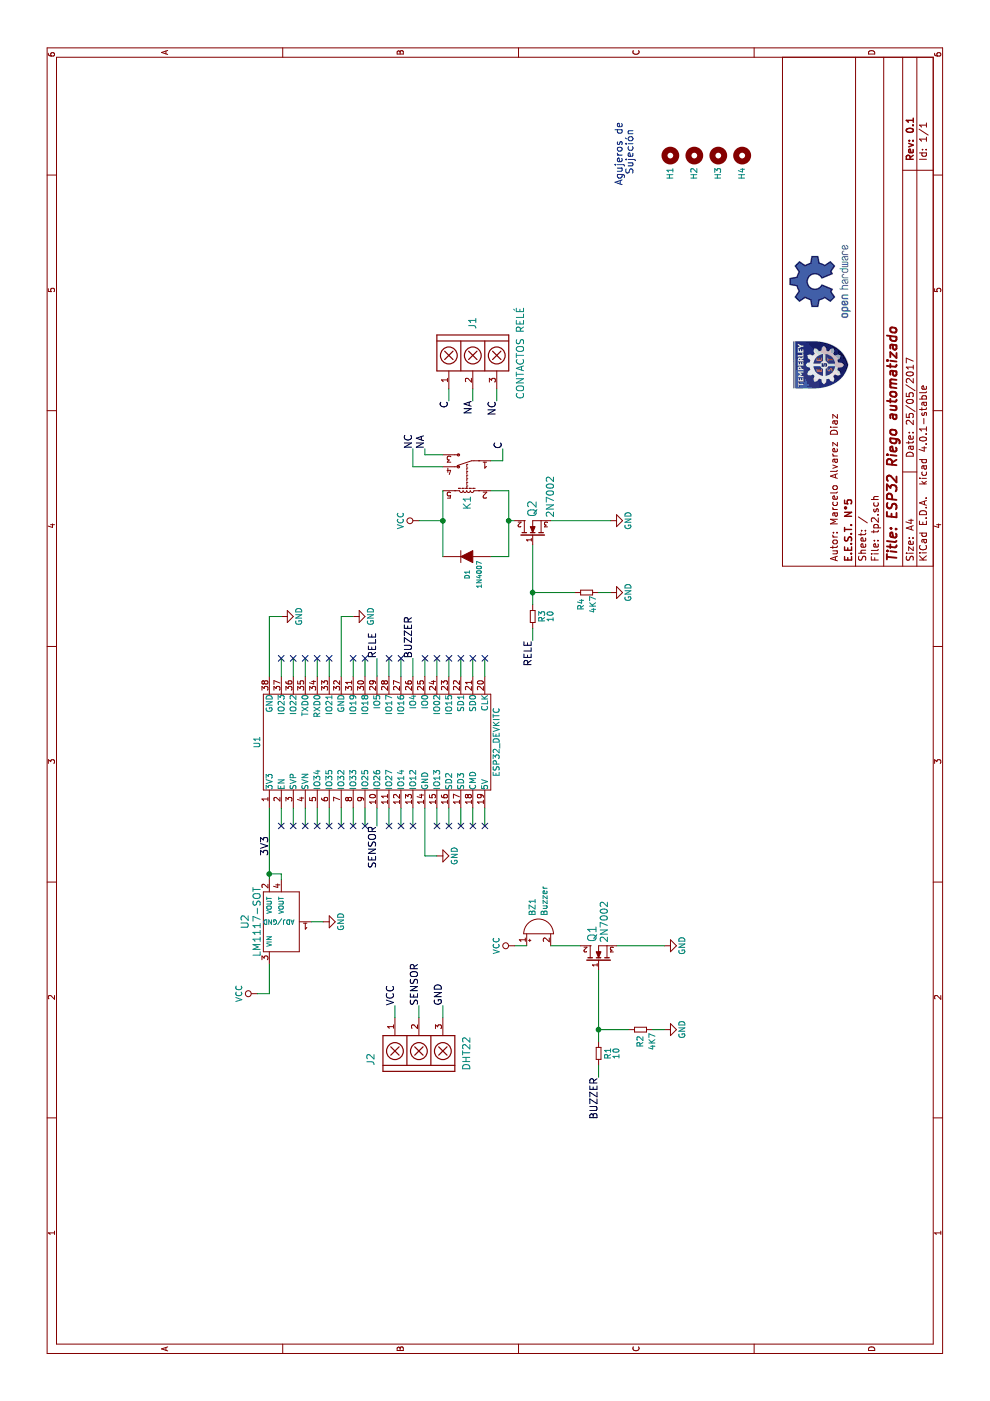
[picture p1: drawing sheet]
EESchema Schematic File Version 2
LIBS:EESTN5
LIBS:power
LIBS:tp2-cache
EELAYER 25 0
EELAYER END
$Descr A4 11693 8268
encoding utf-8
Sheet 1 1
Title "ESP32 Riego automatizado"
Date "25/05/2017"
Rev "0.1"
Comp "E.E.S.T. N°5"
Comment1 "Autor: Marcelo Alvarez Diaz"
Comment2 ""
Comment3 ""
Comment4 ""
$EndDescr
$Comp
L ESP32_DEVKITC U1
U 1 1
P 5500 3150
F 0 "U1" H 5500 4150 50  0000 C CNN
F 1 "ESP32_DEVKITC" H 5500 2150 50  0000 C CNN
F 2 "EESTN5:ESP32_DEVKITC" H 5200 2150 50  0001 C CNN
F 3 "" H 5200 2150 50  0001 C CNN
	1    5500 3150
	1    0    0    -1  
$EndComp
$Comp
L RELAY_C K1
U 1 1
P 7750 3900
F 0 "K1" V 7750 4150 60  0000 C CNN
F 1 "RELAY_C" H 7750 3665 60  0001 C CNN
F 2 "EESTN5:Relay_C" H 7750 3900 60  0001 C CNN
F 3 "" H 7750 3900 60  0000 C CNN
	1    7750 3900
	0    -1   -1   0   
$EndComp
$Comp
L R R3
U 1 1
P 6550 4450
F 0 "R3" V 6630 4450 50  0000 C CNN
F 1 "10" V 6700 4450 50  0000 C CNN
F 2 "EESTN5:R_1206" V 6480 4450 50  0001 C CNN
F 3 "" H 6550 4450 50  0001 C CNN
	1    6550 4450
	0    1    1    0   
$EndComp
$Comp
L R R4
U 1 1
P 6750 4900
F 0 "R4" H 6850 4850 50  0000 C CNN
F 1 "4K7" H 6850 4950 50  0000 C CNN
F 2 "EESTN5:R_1206" V 6680 4900 50  0001 C CNN
F 3 "" H 6750 4900 50  0001 C CNN
	1    6750 4900
	-1   0    0    1   
$EndComp
$Comp
L VCC #PWR01
U 1 1
P 7350 3500
F 0 "#PWR01" H 7350 3350 50  0001 C CNN
F 1 "VCC" H 7350 3650 50  0000 C CNN
F 2 "" H 7350 3500 50  0001 C CNN
F 3 "" H 7350 3500 50  0001 C CNN
	1    7350 3500
	1    0    0    -1  
$EndComp
$Comp
L GND #PWR02
U 1 1
P 7350 5100
F 0 "#PWR02" H 7350 4850 50  0001 C CNN
F 1 "GND" H 7350 4950 50  0000 C CNN
F 2 "" H 7350 5100 50  0001 C CNN
F 3 "" H 7350 5100 50  0001 C CNN
	1    7350 5100
	1    0    0    -1  
$EndComp
$Comp
L GND #PWR03
U 1 1
P 6750 5100
F 0 "#PWR03" H 6750 4850 50  0001 C CNN
F 1 "GND" H 6750 4950 50  0000 C CNN
F 2 "" H 6750 5100 50  0001 C CNN
F 3 "" H 6750 5100 50  0001 C CNN
	1    6750 5100
	1    0    0    -1  
$EndComp
$Comp
L DIODE D1
U 1 1
P 7050 3900
F 0 "D1" V 7050 4050 40  0000 C CNN
F 1 "1N4007" V 6950 4050 40  0000 C CNN
F 2 "EESTN5:sod123" H 7050 3900 60  0001 C CNN
F 3 "" H 7050 3900 60  0000 C CNN
	1    7050 3900
	0    -1   -1   0   
$EndComp
$Comp
L R R1
U 1 1
P 2900 5000
F 0 "R1" V 2980 5000 50  0000 C CNN
F 1 "10" V 3050 5000 50  0000 C CNN
F 2 "EESTN5:R_1206" V 2830 5000 50  0001 C CNN
F 3 "" H 2900 5000 50  0001 C CNN
	1    2900 5000
	0    1    1    0   
$EndComp
$Comp
L R R2
U 1 1
P 3100 5350
F 0 "R2" H 3000 5350 50  0000 C CNN
F 1 "4K7" H 3000 5250 50  0000 C CNN
F 2 "EESTN5:R_1206" V 3030 5350 50  0001 C CNN
F 3 "" H 3100 5350 50  0001 C CNN
	1    3100 5350
	1    0    0    -1  
$EndComp
$Comp
L VCC #PWR04
U 1 1
P 3800 4300
F 0 "#PWR04" H 3800 4150 50  0001 C CNN
F 1 "VCC" H 3800 4450 50  0000 C CNN
F 2 "" H 3800 4300 50  0001 C CNN
F 3 "" H 3800 4300 50  0001 C CNN
	1    3800 4300
	1    0    0    -1  
$EndComp
$Comp
L GND #PWR05
U 1 1
P 3100 5550
F 0 "#PWR05" H 3100 5300 50  0001 C CNN
F 1 "GND" H 3100 5400 50  0000 C CNN
F 2 "" H 3100 5550 50  0001 C CNN
F 3 "" H 3100 5550 50  0001 C CNN
	1    3100 5550
	1    0    0    -1  
$EndComp
$Comp
L GND #PWR06
U 1 1
P 3800 5550
F 0 "#PWR06" H 3800 5300 50  0001 C CNN
F 1 "GND" H 3800 5400 50  0000 C CNN
F 2 "" H 3800 5550 50  0001 C CNN
F 3 "" H 3800 5550 50  0001 C CNN
	1    3800 5550
	1    0    0    -1  
$EndComp
$Comp
L Buzzer BZ1
U 1 1
P 3900 4500
F 0 "BZ1" H 4050 4550 50  0000 L CNN
F 1 "Buzzer" H 4050 4450 50  0000 L CNN
F 2 "EESTN5:Buzzer_12mm" V 3875 4600 50  0001 C CNN
F 3 "" V 3875 4600 50  0001 C CNN
	1    3900 4500
	1    0    0    -1  
$EndComp
$Comp
L TB_1X3 J1
U 1 1
P 8800 3850
F 0 "J1" H 8600 3750 60  0000 C CNN
F 1 "CONTACTOS RELÉ" H 8850 3350 60  0000 C CNN
F 2 "EESTN5:BORNERA3" H 8750 3900 60  0001 C CNN
F 3 "" H 8750 3900 60  0000 C CNN
	1    8800 3850
	-1   0    0    -1  
$EndComp
Wire Wire Line
	6750 5000 6750 5100
Wire Wire Line
	7350 4600 7350 5100
Wire Wire Line
	7050 4250 7600 4250
Wire Wire Line
	7050 4250 7050 4100
Wire Wire Line
	7600 4250 7600 4100
Connection ~ 7350 4250
Wire Wire Line
	7050 3700 7600 3700
Wire Wire Line
	7350 3500 7350 3700
Connection ~ 7350 3700
Wire Wire Line
	7800 3450 7800 3700
Wire Wire Line
	7900 3700 7900 3550
Text Label 7950 3450 0    60   ~ 0
NC
Text Label 7950 3550 0    60   ~ 0
NA
Wire Wire Line
	7850 4100 7850 4200
Text Label 7950 4200 0    60   ~ 0
C
Text Label 8350 3950 2    60   ~ 0
C
Text Label 8350 3750 2    60   ~ 0
NA
Text Label 8350 4150 2    60   ~ 0
NC
Wire Wire Line
	3000 5000 3600 5000
Wire Wire Line
	3100 5000 3100 5250
Connection ~ 3100 5000
Wire Wire Line
	3800 5150 3800 5550
Wire Wire Line
	3100 5450 3100 5550
Wire Wire Line
	3800 4600 3800 4850
Wire Wire Line
	3800 4400 3800 4300
$Comp
L TB_1X3 J2
U 1 1
P 2850 3400
F 0 "J2" H 2850 3700 60  0000 C CNN
F 1 "DHT22" H 2900 2900 60  0000 C CNN
F 2 "EESTN5:BORNERA3" H 2800 3450 60  0001 C CNN
F 3 "" H 2800 3450 60  0000 C CNN
	1    2850 3400
	1    0    0    -1  
$EndComp
Text Label 3300 3300 0    60   ~ 0
VCC
Text Label 3300 3500 0    60   ~ 0
SENSOR
Text Label 3300 3700 0    60   ~ 0
GND
Wire Wire Line
	4550 3550 4950 3550
Wire Wire Line
	6050 2250 6550 2250
Wire Wire Line
	6050 2850 6550 2850
Wire Wire Line
	6050 3150 6200 3150
Text Label 6200 3150 0    60   ~ 0
RELE
Wire Wire Line
	4950 2750 4800 2750
Wire Wire Line
	4950 4050 4800 4050
Wire Wire Line
	6050 2350 6200 2350
Wire Wire Line
	6050 2450 6200 2450
Wire Wire Line
	6050 2550 6200 2550
Wire Wire Line
	6050 2650 6200 2650
Wire Wire Line
	6050 2750 6200 2750
Wire Wire Line
	6050 2950 6200 2950
Wire Wire Line
	6050 3050 6200 3050
Wire Wire Line
	6050 3250 6200 3250
Wire Wire Line
	6050 3350 6200 3350
Wire Wire Line
	6050 3450 6200 3450
Wire Wire Line
	6050 3550 6200 3550
Wire Wire Line
	6050 3650 6200 3650
Wire Wire Line
	6050 3750 6200 3750
Wire Wire Line
	6050 3850 6200 3850
Wire Wire Line
	6050 3950 6200 3950
Wire Wire Line
	6050 4050 6200 4050
NoConn ~ 6200 2350
NoConn ~ 6200 2450
NoConn ~ 6200 2550
NoConn ~ 6200 2650
NoConn ~ 6200 2750
NoConn ~ 6200 2950
NoConn ~ 6200 3050
NoConn ~ 6200 3250
NoConn ~ 6200 3350
NoConn ~ 6200 3550
NoConn ~ 6200 3650
NoConn ~ 6200 3750
NoConn ~ 6200 3850
NoConn ~ 6200 3950
NoConn ~ 6200 4050
Wire Wire Line
	4950 3950 4800 3950
Wire Wire Line
	4950 3850 4800 3850
Wire Wire Line
	4950 3750 4800 3750
Wire Wire Line
	4950 3650 4800 3650
Wire Wire Line
	4950 3450 4800 3450
Wire Wire Line
	4950 3350 4800 3350
Wire Wire Line
	4950 3250 4800 3250
Wire Wire Line
	4950 3150 4800 3150
Wire Wire Line
	4950 3050 4800 3050
Wire Wire Line
	4950 2950 4800 2950
Wire Wire Line
	4950 2850 4800 2850
Wire Wire Line
	4950 2650 4800 2650
Wire Wire Line
	4950 2550 4800 2550
Wire Wire Line
	4950 2450 4800 2450
Wire Wire Line
	4950 2350 4800 2350
Wire Wire Line
	4350 2250 4950 2250
NoConn ~ 4800 2350
NoConn ~ 4800 2450
NoConn ~ 4800 2550
NoConn ~ 4800 2650
NoConn ~ 4800 2850
NoConn ~ 4800 2950
NoConn ~ 4800 3050
NoConn ~ 4800 3250
NoConn ~ 4800 3350
NoConn ~ 4800 3450
NoConn ~ 4800 3650
NoConn ~ 4800 3750
NoConn ~ 4800 3850
NoConn ~ 4800 3950
Wire Wire Line
	7350 4300 7350 4250
Wire Wire Line
	6650 4450 7150 4450
Wire Wire Line
	6750 4800 6750 4450
Connection ~ 6750 4450
$Comp
L 2N7002 Q1
U 1 1
P 3700 5000
F 0 "Q1" H 3900 5050 70  0000 C CNN
F 1 "2N7002" H 4000 4950 60  0000 C CNN
F 2 "EESTN5:SOT23" H 3700 5000 60  0001 C CNN
F 3 "" H 3700 5000 60  0000 C CNN
	1    3700 5000
	1    0    0    -1  
$EndComp
$Comp
L 2N7002 Q2
U 1 1
P 7250 4450
F 0 "Q2" H 7450 4450 70  0000 C CNN
F 1 "2N7002" H 7550 4300 60  0000 C CNN
F 2 "EESTN5:SOT23" H 7250 4450 60  0001 C CNN
F 3 "" H 7250 4450 60  0000 C CNN
	1    7250 4450
	1    0    0    -1  
$EndComp
Text Label 2700 5000 2    60   ~ 0
BUZZER
Text Label 6350 4450 2    60   ~ 0
RELE
Text Label 6200 3450 0    60   ~ 0
BUZZER
Text Label 4800 3150 2    60   ~ 0
SENSOR
NoConn ~ 4800 2750
$Comp
L Mounting_Hole H2
U 1 1
P 10400 5800
F 0 "H2" H 10250 5800 50  0000 C CNN
F 1 "Mounting_Hole" H 10400 5925 50  0001 C CNN
F 2 "EESTN5:Tornillo_M3_8mm" H 10400 5800 60  0001 C CNN
F 3 "" H 10400 5800 60  0001 C CNN
	1    10400 5800
	1    0    0    -1  
$EndComp
$Comp
L Mounting_Hole H1
U 1 1
P 10400 5600
F 0 "H1" H 10250 5600 50  0000 C CNN
F 1 "Mounting_Hole" H 10400 5725 50  0001 C CNN
F 2 "EESTN5:Tornillo_M3_8mm" H 10400 5600 60  0001 C CNN
F 3 "" H 10400 5600 60  0001 C CNN
	1    10400 5600
	1    0    0    -1  
$EndComp
$Comp
L Mounting_Hole H3
U 1 1
P 10400 6000
F 0 "H3" H 10250 6000 50  0000 C CNN
F 1 "Mounting_Hole" H 10400 6125 50  0001 C CNN
F 2 "EESTN5:Tornillo_M3_8mm" H 10400 6000 60  0001 C CNN
F 3 "" H 10400 6000 60  0001 C CNN
	1    10400 6000
	1    0    0    -1  
$EndComp
$Comp
L Mounting_Hole H4
U 1 1
P 10400 6200
F 0 "H4" H 10250 6200 50  0000 C CNN
F 1 "Mounting_Hole" H 10400 6325 50  0001 C CNN
F 2 "EESTN5:Tornillo_M3_8mm" H 10400 6200 60  0001 C CNN
F 3 "" H 10400 6200 60  0001 C CNN
	1    10400 6200
	1    0    0    -1  
$EndComp
$Comp
L LM1117-SOT U2
U 1 1
P 4000 2250
F 0 "U2" H 4000 2450 60  0000 C CNN
F 1 "LM1117-SOT" H 4000 2350 60  0000 C CNN
F 2 "EESTN5:SOT223" H 4000 2250 60  0001 C CNN
F 3 "" H 4000 2250 60  0000 C CNN
	1    4000 2250
	1    0    0    -1  
$EndComp
NoConn ~ 4800 4050
Wire Wire Line
	4350 2350 4400 2350
Wire Wire Line
	4400 2350 4400 2250
Connection ~ 4400 2250
Text Notes 10150 5300 0    60   ~ 0
Agujeros de \n  Sujeción
Wire Wire Line
	7900 3550 7950 3550
Wire Wire Line
	7950 3450 7800 3450
Wire Wire Line
	7850 4200 7950 4200
$Comp
L VCC #PWR07
U 1 1
P 3400 2150
F 0 "#PWR07" H 3400 2000 50  0001 C CNN
F 1 "VCC" H 3400 2300 50  0000 C CNN
F 2 "" H 3400 2150 50  0001 C CNN
F 3 "" H 3400 2150 50  0001 C CNN
	1    3400 2150
	1    0    0    -1  
$EndComp
Wire Wire Line
	3650 2250 3400 2250
Wire Wire Line
	3400 2250 3400 2150
$Comp
L GND #PWR08
U 1 1
P 4000 2700
F 0 "#PWR08" H 4000 2450 50  0001 C CNN
F 1 "GND" H 4000 2550 50  0000 C CNN
F 2 "" H 4000 2700 50  0001 C CNN
F 3 "" H 4000 2700 50  0001 C CNN
	1    4000 2700
	1    0    0    -1  
$EndComp
Wire Wire Line
	4000 2700 4000 2600
Text Label 4550 2250 0    60   ~ 0
3V3
$Comp
L GND #PWR09
U 1 1
P 4550 3650
F 0 "#PWR09" H 4550 3400 50  0001 C CNN
F 1 "GND" H 4550 3500 50  0000 C CNN
F 2 "" H 4550 3650 50  0001 C CNN
F 3 "" H 4550 3650 50  0001 C CNN
	1    4550 3650
	1    0    0    -1  
$EndComp
Wire Wire Line
	4550 3650 4550 3550
$Comp
L GND #PWR010
U 1 1
P 6550 2950
F 0 "#PWR010" H 6550 2700 50  0001 C CNN
F 1 "GND" H 6550 2800 50  0000 C CNN
F 2 "" H 6550 2950 50  0001 C CNN
F 3 "" H 6550 2950 50  0001 C CNN
	1    6550 2950
	1    0    0    -1  
$EndComp
$Comp
L GND #PWR011
U 1 1
P 6550 2350
F 0 "#PWR011" H 6550 2100 50  0001 C CNN
F 1 "GND" H 6550 2200 50  0000 C CNN
F 2 "" H 6550 2350 50  0001 C CNN
F 3 "" H 6550 2350 50  0001 C CNN
	1    6550 2350
	1    0    0    -1  
$EndComp
Wire Wire Line
	6550 2850 6550 2950
Wire Wire Line
	6550 2250 6550 2350
Wire Wire Line
	2700 5000 2800 5000
Wire Wire Line
	6450 4450 6350 4450
Wire Wire Line
	3300 3300 3200 3300
Wire Wire Line
	3300 3500 3200 3500
Wire Wire Line
	3300 3700 3200 3700
Wire Wire Line
	8450 3750 8350 3750
Wire Wire Line
	8450 3950 8350 3950
Wire Wire Line
	8450 4150 8350 4150
$EndSCHEMATC
